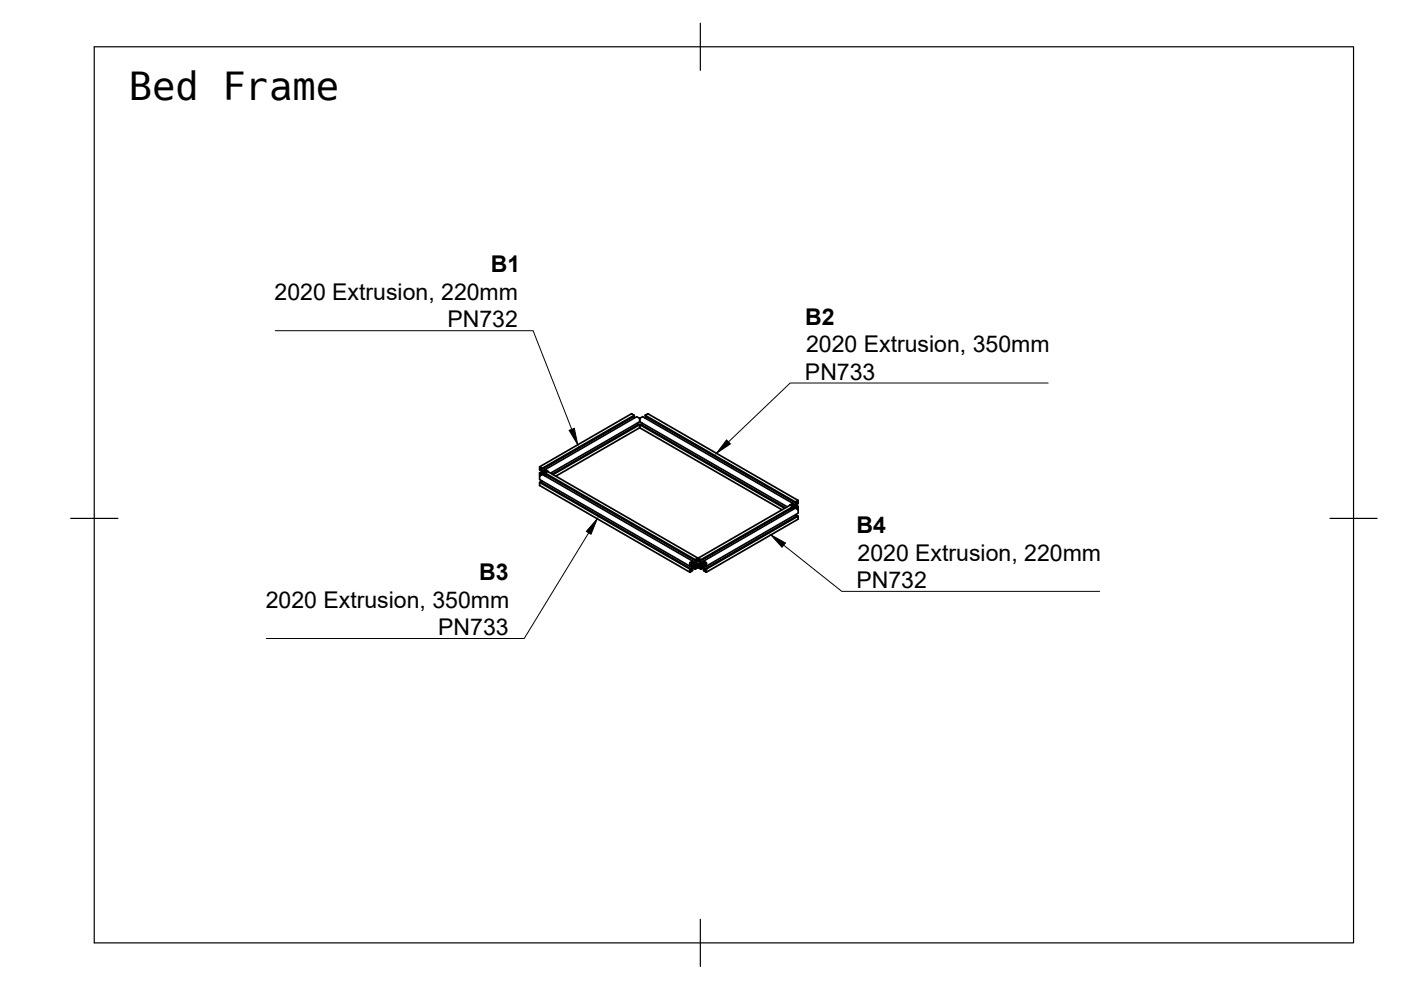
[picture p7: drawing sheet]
<svg xmlns="http://www.w3.org/2000/svg" width="297mm" height="210mm" viewBox="0 0 297 210" stroke-linecap="round" stroke-linejoin="round" font-family="sans-serif">
<!-- layer: Visible -->
<g fill="none" stroke="#000" stroke-width=".36">
<path d="M114.4 99v.6h.4M114.4 99l.6 .3M114.6 99.7v-.3l.3 .5 .1 .4-.1 .2-.3 .1 .3-.2M114.8 99.4l.2 .1 19.5-11.2v-.3l-19.5 11.3v.2M114.9 99.4l.1 .5M114.9 99.9l-.5 .3 .2 .1M115.6 99.8l-.3 .3M115.7 99.8l-.4 .3M115.7 99.9l-.4 .2 .2 .1 .3-.2-.3-.4-.5 .3 .3 .1M133.9 87.7l.6 .3M134 87.7l-19.6 11.3M134.3 88.3l.2 .4"/>
<path d="M135.1 89.7l.2 .3M135.6 90.6l-17.8 10.4M135.6 88.8l-.6-.5-19.5 11.3 .7 .4M135.6 90.6v-.6l-18.3 10.6M135.6 88.8v.6l-18.9 10.9M135.6 90.6v-.6l30.8 17.8M135.6 88.8v.6l31.3 18.1M135.6 90.6l.1 .1M135.6 88.8l.6-.5 31.9 18.4-.6 .4M135.7 90.7l30.1 17.4M136.2 89.7l-.2 .3M136.8 88v.3l31.8 18.3h.3"/>
<path d="M136.9 88.3l-.1 .4M137.3 87.7l-.5 .3 31.8 18.4v.2M137.3 87.7l31.9 18.4M114.4 101.1v.6l31.8 18.3 .2-.1v-.3l.4 .1v.3l-.4-.2 .4 .3M114.4 100.2v.7M114.4 102.3v.6M114.4 100.8v.1M114.4 102.9l31.9 18.4M114.4 101l.6-.4 31.9 18.4-.7 .4v.6l.6 .3-.3 .5M114.9 100.1l-.3 .2v.3M114.9 102l-.1 .3M115.2 100.2l.2 .2v.3l-.2-.2z"/>
<path d="M115.5 100.3v.2l31.9 18.4 .3-.1M115.6 100.6l.1 .1M115.7 100.6h.1M115.7 100.6l-.2 .3M117.1 100.5l18.3-10.6h.4l30.7 17.8M146.4 119.9l.4 .2v.2M146.7 119.2l.4 .3-.2 .1-.3-.2 .3-.4 .5 .3-.2 .1M146.7 119.2l.4 .3M146.8 119.2l.3 .3M147.1 119.6l.2 .1-.3 .4zM147.4 118.7l.6-.4-31.9-18.3-.6 .3 31.9 18.4v.2M147.5 119.5l.3 .2v.3"/>
<path d="M147.5 119.3l.5 .3-.2 .1M147.6 118.8l-.2 .5M147.7 119h.3v-.6v.6h.4M147.8 119.1v-.3l-.3 .5-.1 .3 .1 .3 .3 .1-.3-.2M148 119.6l-.1 .8-.5 .3-.5-.3M148.2 119.1v-.3l.4 .8-.1 .3-.3 .1 .3-.2M148.4 118.8l.2 .1 19.5-11.3v-.2l-19.5 11.3v.2M148.4 118.8l.2 .5M148.5 119.5l-.3 .2v.3M148.5 119.3l-.5 .3 .2 .1M148.8 119.6l.2 .1v.4l-.2-.2zM149.2 119.2l-.3 .3"/>
<path d="M149.3 119.2l-.4 .3M149.3 119.2l-.4 .3 .2 .1 .3-.2-.2-.4-.6 .3 .2 .1M149.6 119.9l.2 .1 19.4-11.2v-.7l-.6-.4-19.4 11.3 .6 .3v.7l-.6 .3 .3 .5M149.6 119.9l-.4 .2v.2M149.6 119.9l-.1-.3-.3 .1v.3M167.5 107.1l-19.5 11.3 .6 .3M167.5 107.1l.6 .3M167.9 107.7l.2 .3M167.9 107.7l.1 .2M167.9 107.7l.1 .1M167.9 107l.4 .2-.2 .1-.3-.1 .3-.3v-.2l.5 .3-.2 .2M168 107l.3 .2"/>
<path d="M168 107.7h.1M168 106.9l.3 .3M168.3 107.4l.2 .1-.3 .3zM168.6 106.4l.6-.3v.7h-.3M168.7 107.3l.4 .2v.3M168.7 107.1l.5 .3-.1 .1M168.7 109.1l.2 .3M168.8 106.5l-.2 .5M169.1 106.9v-.3l-.4 .5v.3v.3l.4 .1-.4-.2M169.2 110v-.6l-19.4 11.2v.7l-.6-.3v-.2M169.2 109.4l-.1-.1-19.5 11.2 .2 .1M169.2 107.4v.7"/>
<path d="M169.2 110l-19.4 11.3M146.2 120.6l.2-.1-31.8-18.3-.2 .1 31.8 18.3 .1 .7 .6-.3v-.2M146.4 120.5v.2M147 120.3l.4 .2v.2M147.3 120.1l.4 .2-.3 .2M147.7 120.3l-.3-.2-.5 .3-.3 .6 .3-.2-.2-.1M148 120.2l.6 .5 .6-.3M148.4 120.3l.2-.2 .5 .3 .3 .6-.2-.2 .1-.1M148.7 120.1l-.3 .2 .2 .2M149 120.3l-.4 .2v.2M149.2 120l.4-.2-.4 .3M149.6 120.5v.2"/>
</g>
<!-- layer: Border -->
<path d="M20 9.9h267v190h-267zM148.5 4.9v10M15 109.9h10M282 109.9h10M148.5 194.9v10" fill="none" stroke="#000" stroke-width=".25"/>
<!-- layer: Annotations -->
<path d="M120.7 91.2l1.1-.4 .7 3.5zM154.1 93.3l.8 .8-3 2zM126.6 110l-1.3 3.3-1-.6zM163.4 113.4l3.1 1.7-.7 .9z" fill="#000" stroke="#000" stroke-width=".21"/>
<path d="M58.4 70.1h54.6l8.2 20.9M222.2 81.2h-54.7l-13 12.5M124.8 113l-13.7 22.4h-54.6M166.2 115.6l12.3 9.8h54.7" fill="none" stroke="#000" stroke-width=".21"/>
<text font-size="8.2" x="27.3" y="21.2">Bed Frame</text>
<g font-size="4.9">
<text x="104.1" y="57.7">B1</text>
<text x="58.2" y="63.6">2020 Extrusion, 220mm</text>
<text x="94.8" y="69.4">PN732</text>
<text x="170.7" y="68.8">B2</text>
<text x="170.9" y="74.7">2020 Extrusion, 350mm</text>
<text x="170.7" y="80.5">PN733</text>
<text x="181.6" y="113">B4</text>
<text x="181.8" y="118.8">2020 Extrusion, 220mm</text>
<text x="101.6" y="123">B3</text>
<text x="181.6" y="124.7">PN732</text>
<text x="56.3" y="128.8">2020 Extrusion, 350mm</text>
<text x="92.9" y="134.7">PN733</text>
</g>
</svg>
